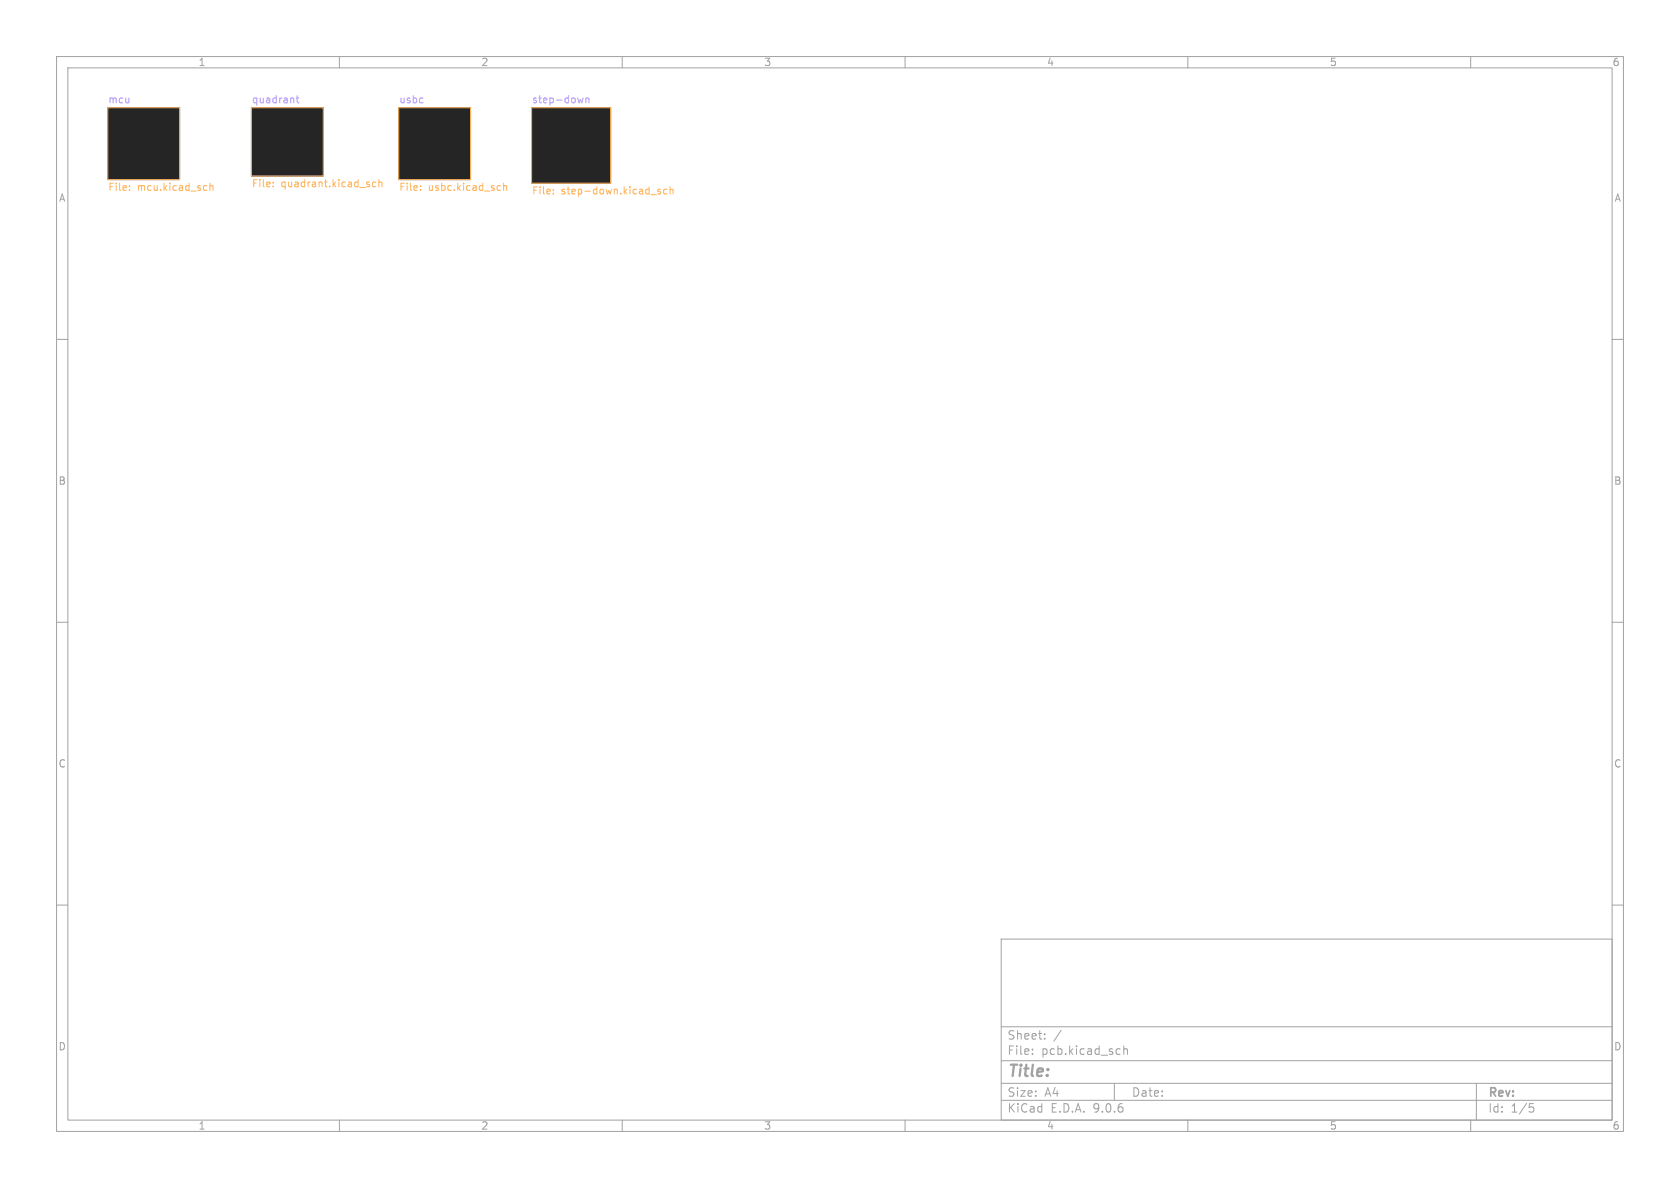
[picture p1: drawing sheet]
<svg xmlns="http://www.w3.org/2000/svg" width="297mm" height="210mm" viewBox="0 0 297 210" stroke-linecap="round" stroke-linejoin="round" font-family="sans-serif">
<g fill="none" stroke="#a2a2a2" stroke-width=".18">
<path d="M10 10h277v190h-277zM12 12h273v186h-273zM60 10v2M110 10v2M160 10v2M210 10v2M260 10v2M10 60h2M285 60h2M10 110h2M285 110h2M10 160h2"/>
<path d="M177 166h108v32h-108zM285 160h2M60 198v2M110 198v2M160 198v2M177 194.5h108M177 191.5h108M177 187.5h108M177 181.5h108M182.5 186.3v.1M182.5 185.5v.1M184.7 183.6v.1"/>
<path d="M184.7 182.8v.1M187.6 182.1l-1.3 2M197 191.5v3M197.9 185.4l.1 .1M198 186.3l-.1 .1M198.7 184.9v1.5M198.7 185.5l.2-.1 .3 .1 .1 .9M210 198v2M260 198v2M261 191.5v6.5M270.4 195.1h.7M270.5 195.7h.4l.3 .3-.2 .5-.5 .1"/>
</g>
<g fill="#252526" stroke="#252526" stroke-width=".18">
<path d="M19 19.1h12.7v12.7h-12.7z"/>
<path d="M94 19.1h13.9v13.3h-13.9z"/>
<path d="M70.5 19.1h12.7v12.7h-12.7z"/>
<path d="M44.4 19.1h12.7v12h-12.7z"/>
</g>
<g fill="none" stroke="#ffb45b" stroke-width=".18">
<path d="M19 19.1h12.7v12.7h-12.7zM44.4 19.1h12.7v12h-12.7zM70.5 19.1h12.7v12.7h-12.7zM94 19.1h13.9v13.3h-13.9zM22.9 33.5v.2M22.9 32.9v.1M36.4 32.8l.2 .1M36.6 33.6l-.2 .1M37.1 32.4v1.3M37.1 32.9l.2-.1 .3 .1 .1 .8M48.3 32.9v.1M48.3 32.2v.2"/>
<path d="M66.4 32.2h-.3l-.3 .2 .2 .6h.4M67 32.3l.2-.1h.3v.8M67 31.8v1.2M74.3 33.5v.2M74.3 32.9v.1M88.1 32.8l.4 .1M88.5 33.6l-.4 .1M89 32.9l.2-.1 .3 .1 .1 .8M89 32.4v1.3M97.8 34.2v.1M97.8 33.5v.1M116.8 33.5l-.3-.1-.2 .2v.2l.5 .1v.3h-.5"/>
<path d="M117.9 33.5l-.4-.1-.2 .3 .1 .5h.5M118.5 33.6l.1-.2 .3 .1 .1 .8M118.5 33v1.3"/>
</g>
<path d="M52.4 17.3h.4M52.5 16.9v1.1l.3 .2M103.1 17.3l-.3 .9-.2-.6M103.6 17.3v.9M103.6 17.4l.2-.1 .3 .1v.8" fill="none" stroke="#af92fb" stroke-width=".18"/>
<text font-size="2.8" fill="#a2a2a2" x="178" y="190.9">Title:</text>
<g font-size="2.1" fill="#a2a2a2">
<text x="178" y="184">Sheet:</text>
<text x="178" y="186.7">File:</text>
<text x="184.1" y="186.7">pcb.kicad_sch</text>
<text x="178" y="196.9">KiCad</text>
<text x="178" y="194.1">Size:</text>
<text x="184.7" y="194.1">A4</text>
<text x="185.7" y="196.9">E.D.A.</text>
<text x="193.3" y="196.9">9.0.6</text>
<text x="200" y="194.1">Date:</text>
<text x="263" y="194.3">Rev:</text>
<text x="263" y="196.9">Id:</text>
<text x="267.1" y="196.9">1/5</text>
</g>
<g font-size="1.8" fill="#a2a2a2">
<text x="35" y="11.9">1</text>
<text x="85" y="11.9">2</text>
<text x="135" y="11.9">3</text>
<text x="185" y="11.9">4</text>
<text x="235" y="11.9">5</text>
<text x="285" y="11.9">6</text>
<text x="10.3" y="35.9">A</text>
<text x="285.3" y="35.9">A</text>
<text x="10.3" y="85.9">B</text>
<text x="285.3" y="85.9">B</text>
<text x="10.3" y="135.9">C</text>
<text x="285.3" y="135.9">C</text>
<text x="10.3" y="185.9">D</text>
<text x="285.3" y="185.9">D</text>
<text x="35" y="199.9">1</text>
<text x="85" y="199.9">2</text>
<text x="135" y="199.9">3</text>
<text x="185" y="199.9">4</text>
<text x="235" y="199.9">5</text>
<text x="285" y="199.9">6</text>
</g>
<g font-size="1.8" fill="#af92fb">
<text x="19" y="18.3">mcu</text>
<text x="44.4" y="18.3">quadrant</text>
<text x="70.5" y="18.3">usbc</text>
<text x="94" y="18.3">step-down</text>
</g>
<g font-size="1.8" fill="#ffb45b">
<text x="19" y="34.1">File:</text>
<text x="24.3" y="34.1">mcu.kicad_sch</text>
<text x="44.4" y="33.4">File:</text>
<text x="49.7" y="33.4">quadrant.kicad_sch</text>
<text x="70.5" y="34.1">File:</text>
<text x="75.7" y="34.1">usbc.kicad_sch</text>
<text x="94" y="34.7">File:</text>
<text x="99.2" y="34.7">step-down.kicad_sch</text>
</g>
</svg>
